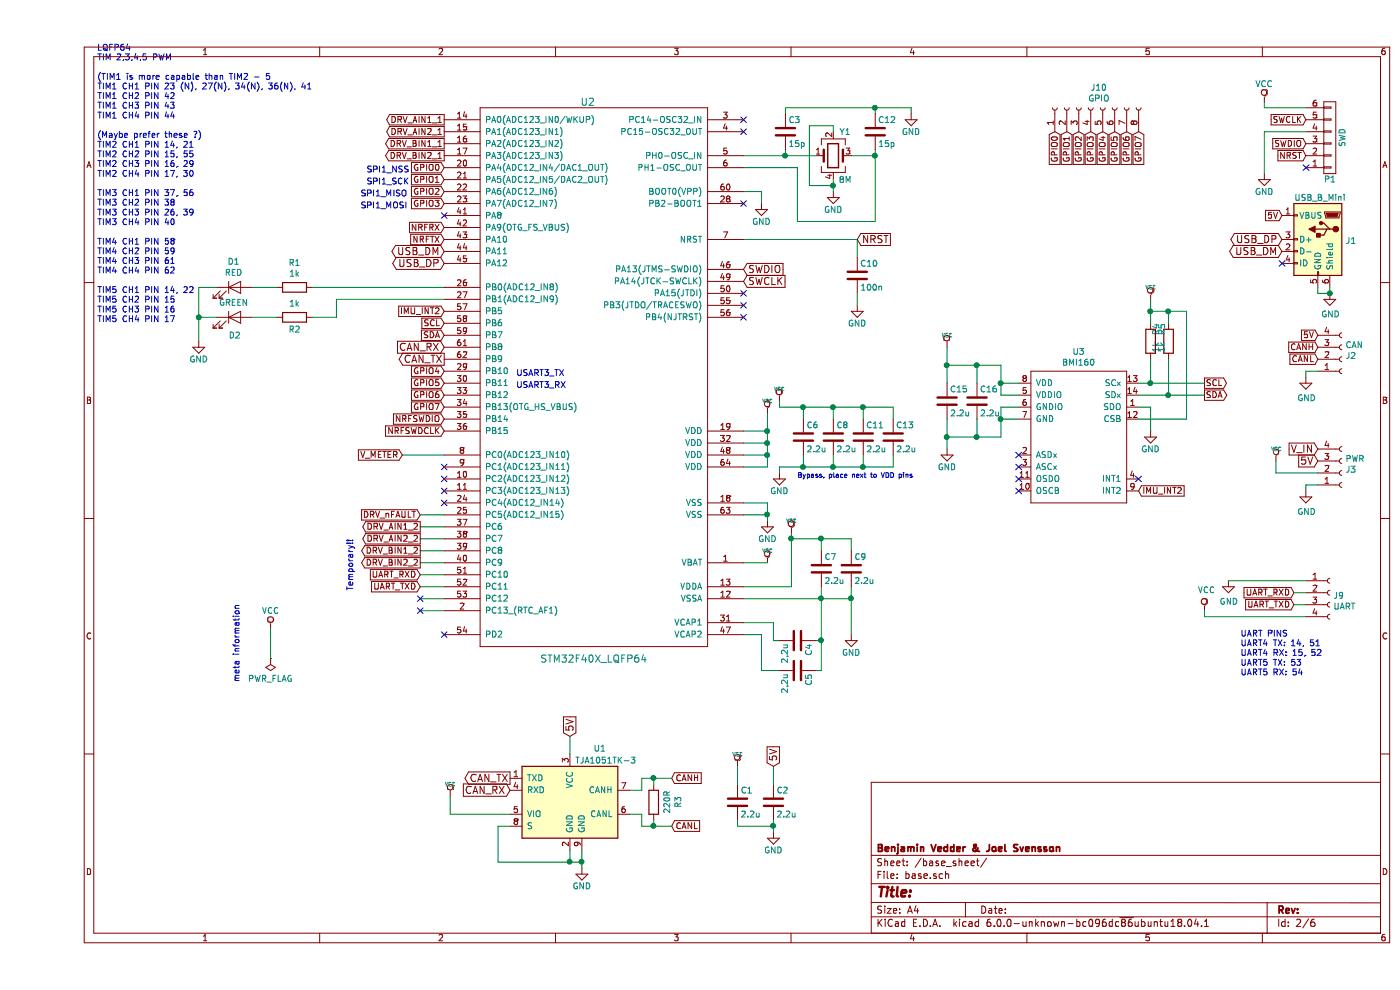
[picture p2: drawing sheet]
EESchema Schematic File Version 5
LIBS:robot_pcb0-cache
EELAYER 29 0
EELAYER END
$Descr A4 11693 8268
encoding utf-8
Sheet 2 6
Title ""
Date ""
Rev ""
Comp "Benjamin Vedder & Joel Svensson"
Comment1 ""
Comment2 ""
Comment3 ""
Comment4 ""
$EndDescr
$Comp
L Interface_CAN_LIN:TJA1051TK-3 U1
U 1 1
P 4450 6700
F 0 "U1" H 4700 7150 50  0000 C CNN
F 1 "TJA1051TK-3" H 4750 7050 50  0000 C CNN
F 2 "Package_DFN_QFN:DFN-8-1EP_3x3mm_P0.65mm_EP1.55x2.4mm" H 4450 6200 50  0001 C CIN
F 3 "http://www.nxp.com/documents/data_sheet/TJA1051.pdf" H 4450 6700 50  0001 C CNN
	1    4450 6700
	1    0    0    -1  
$EndComp
$Comp
L power:VCC #PWR013
U 1 1
P 6300 4450
F 0 "#PWR013" H 6300 4550 30  0001 C CNN
F 1 "VCC" H 6300 4550 30  0000 C CNN
F 2 "" H 6300 4450 60  0001 C CNN
F 3 "" H 6300 4450 60  0001 C CNN
	1    6300 4450
	1    0    0    -1  
$EndComp
$Comp
L power:VCC #PWR07
U 1 1
P 6100 3450
F 0 "#PWR07" H 6100 3550 30  0001 C CNN
F 1 "VCC" H 6100 3550 30  0000 C CNN
F 2 "" H 6100 3450 60  0001 C CNN
F 3 "" H 6100 3450 60  0001 C CNN
	1    6100 3450
	1    0    0    -1  
$EndComp
NoConn ~ 5900 1700
$Comp
L power:VCC #PWR09
U 1 1
P 6100 4700
F 0 "#PWR09" H 6100 4800 30  0001 C CNN
F 1 "VCC" H 6100 4800 30  0000 C CNN
F 2 "" H 6100 4700 60  0001 C CNN
F 3 "" H 6100 4700 60  0001 C CNN
	1    6100 4700
	1    0    0    -1  
$EndComp
NoConn ~ 5900 2450
NoConn ~ 5900 1000
NoConn ~ 5900 1100
Wire Wire Line
	5900 4700 6100 4700
Connection ~ 6300 4500
Wire Wire Line
	6300 4500 6550 4500
Wire Wire Line
	6550 4600 6550 4500
Wire Wire Line
	6300 4900 5900 4900
Wire Wire Line
	6100 3450 6100 3600
Wire Wire Line
	6050 1600 6050 1700
Wire Wire Line
	5900 1600 6050 1600
Connection ~ 7000 900 
Wire Wire Line
	7300 900  7300 950 
Wire Wire Line
	7000 900  7000 950 
Wire Wire Line
	6250 900  7000 900 
Wire Wire Line
	6250 950  6250 900 
Connection ~ 6250 1300
Wire Wire Line
	6250 1250 6250 1300
Connection ~ 7000 1300
Wire Wire Line
	6800 1300 7000 1300
Wire Wire Line
	7000 1250 7000 1300
Wire Wire Line
	6350 1850 6350 1400
Wire Wire Line
	6350 1400 5900 1400
Wire Wire Line
	5900 1300 6250 1300
Connection ~ 6100 3600
Wire Wire Line
	5900 3600 6100 3600
Connection ~ 6100 3700
Wire Wire Line
	6100 3700 5900 3700
Connection ~ 6100 3800
Wire Wire Line
	6100 3800 5900 3800
Wire Wire Line
	6100 3900 5900 3900
Connection ~ 6100 4300
Wire Wire Line
	5900 4300 6100 4300
Wire Wire Line
	5900 4200 6100 4200
Wire Wire Line
	6100 4200 6100 4300
Wire Wire Line
	6300 4450 6300 4500
Connection ~ 6550 5000
Wire Wire Line
	6050 5600 6200 5600
Wire Wire Line
	6050 5300 6050 5600
Wire Wire Line
	5900 5300 6050 5300
Wire Wire Line
	6150 5350 6200 5350
Wire Wire Line
	5900 5200 6150 5200
Connection ~ 6550 5350
Wire Wire Line
	5900 5000 6550 5000
Wire Wire Line
	6550 4900 6550 5000
Wire Wire Line
	6550 5350 6500 5350
Wire Wire Line
	6550 5600 6500 5600
$Comp
L power:VCC #PWR011
U 1 1
P 6200 3350
F 0 "#PWR011" H 6200 3450 30  0001 C CNN
F 1 "VCC" H 6200 3450 30  0000 C CNN
F 2 "" H 6200 3350 60  0001 C CNN
F 3 "" H 6200 3350 60  0001 C CNN
	1    6200 3350
	1    0    0    -1  
$EndComp
Connection ~ 6900 3900
Wire Wire Line
	6900 3900 6900 3800
Connection ~ 6650 3900
Wire Wire Line
	6650 3900 6650 3800
Connection ~ 6400 3900
Wire Wire Line
	6400 3900 6400 3800
Connection ~ 6400 3400
Wire Wire Line
	6400 3400 6400 3500
Connection ~ 6650 3400
Wire Wire Line
	6650 3400 6650 3500
Connection ~ 6900 3400
Wire Wire Line
	6900 3400 6900 3500
Wire Wire Line
	7150 3400 7150 3500
Wire Wire Line
	6200 3400 6400 3400
Wire Wire Line
	6200 3350 6200 3400
Wire Wire Line
	7150 3900 7150 3800
Wire Wire Line
	6200 3900 6400 3900
Wire Wire Line
	6200 3950 6200 3900
Wire Wire Line
	5900 2000 6850 2000
Wire Wire Line
	6850 2000 6850 2150
Wire Wire Line
	7000 1850 6350 1850
Text Notes 6350 4000 0    40   ~ 0
Bypass, place next to VDD pins
$Comp
L power:GND #PWR017
U 1 1
P 7300 950
F 0 "#PWR017" H 7300 700 50  0001 C CNN
F 1 "GND" H 7300 800 50  0000 C CNN
F 2 "" H 7300 950 60  0000 C CNN
F 3 "" H 7300 950 60  0000 C CNN
	1    7300 950 
	1    0    0    -1  
$EndComp
$Comp
L robot_pcb0-rescue:C-device-vesc_hp_v1-rescue-uwb_pcb-rescue C3
U 1 1
P 6250 1100
F 0 "C3" H 6275 1200 50  0000 L CNN
F 1 "15p" H 6275 1000 50  0000 L CNN
F 2 "Capacitor_SMD:C_0603_1608Metric" H 6288 950 30  0001 C CNN
F 3 "" H 6250 1100 60  0000 C CNN
	1    6250 1100
	1    0    0    -1  
$EndComp
$Comp
L robot_pcb0-rescue:C-device-vesc_hp_v1-rescue-uwb_pcb-rescue C12
U 1 1
P 7000 1100
F 0 "C12" H 7025 1200 50  0000 L CNN
F 1 "15p" H 7025 1000 50  0000 L CNN
F 2 "Capacitor_SMD:C_0603_1608Metric" H 7038 950 30  0001 C CNN
F 3 "" H 7000 1100 60  0000 C CNN
	1    7000 1100
	1    0    0    -1  
$EndComp
$Comp
L power:GND #PWR014
U 1 1
P 6650 1600
F 0 "#PWR014" H 6650 1350 50  0001 C CNN
F 1 "GND" H 6650 1450 50  0000 C CNN
F 2 "" H 6650 1600 60  0000 C CNN
F 3 "" H 6650 1600 60  0000 C CNN
	1    6650 1600
	1    0    0    -1  
$EndComp
$Comp
L power:GND #PWR06
U 1 1
P 6050 1700
F 0 "#PWR06" H 6050 1450 50  0001 C CNN
F 1 "GND" H 6050 1550 50  0000 C CNN
F 2 "" H 6050 1700 60  0000 C CNN
F 3 "" H 6050 1700 60  0000 C CNN
	1    6050 1700
	1    0    0    -1  
$EndComp
$Comp
L robot_pcb0-rescue:C-device-vesc_hp_v1-rescue-uwb_pcb-rescue C10
U 1 1
P 6850 2300
F 0 "C10" H 6875 2400 50  0000 L CNN
F 1 "100n" H 6875 2200 50  0000 L CNN
F 2 "Capacitor_SMD:C_0603_1608Metric" H 6888 2150 30  0001 C CNN
F 3 "" H 6850 2300 60  0000 C CNN
	1    6850 2300
	1    0    0    -1  
$EndComp
$Comp
L power:GND #PWR016
U 1 1
P 6850 2550
F 0 "#PWR016" H 6850 2300 50  0001 C CNN
F 1 "GND" H 6850 2400 50  0000 C CNN
F 2 "" H 6850 2550 60  0000 C CNN
F 3 "" H 6850 2550 60  0000 C CNN
	1    6850 2550
	1    0    0    -1  
$EndComp
Wire Wire Line
	6850 2550 6850 2450
$Comp
L power:GND #PWR015
U 1 1
P 6800 5300
F 0 "#PWR015" H 6800 5050 50  0001 C CNN
F 1 "GND" H 6800 5150 50  0000 C CNN
F 2 "" H 6800 5300 60  0000 C CNN
F 3 "" H 6800 5300 60  0000 C CNN
	1    6800 5300
	1    0    0    -1  
$EndComp
$Comp
L power:GND #PWR08
U 1 1
P 6100 4350
F 0 "#PWR08" H 6100 4100 50  0001 C CNN
F 1 "GND" H 6100 4200 50  0000 C CNN
F 2 "" H 6100 4350 60  0000 C CNN
F 3 "" H 6100 4350 60  0000 C CNN
	1    6100 4350
	1    0    0    -1  
$EndComp
$Comp
L robot_pcb0-rescue:C-device-vesc_hp_v1-rescue-uwb_pcb-rescue C7
U 1 1
P 6550 4750
F 0 "C7" H 6575 4850 50  0000 L CNN
F 1 "2.2u" H 6575 4650 50  0000 L CNN
F 2 "Capacitor_SMD:C_0603_1608Metric" H 6588 4600 30  0001 C CNN
F 3 "" H 6550 4750 60  0000 C CNN
	1    6550 4750
	1    0    0    -1  
$EndComp
$Comp
L robot_pcb0-rescue:C-device-vesc_hp_v1-rescue-uwb_pcb-rescue C4
U 1 1
P 6350 5350
F 0 "C4" H 6375 5450 50  0000 L CNN
F 1 "2.2u" H 6375 5250 50  0000 L CNN
F 2 "Capacitor_SMD:C_0603_1608Metric" H 6388 5200 30  0001 C CNN
F 3 "" H 6350 5350 60  0000 C CNN
	1    6350 5350
	0    1    1    0   
$EndComp
$Comp
L robot_pcb0-rescue:C-device-vesc_hp_v1-rescue-uwb_pcb-rescue C5
U 1 1
P 6350 5600
F 0 "C5" H 6375 5700 50  0000 L CNN
F 1 "2.2u" H 6375 5500 50  0000 L CNN
F 2 "Capacitor_SMD:C_0603_1608Metric" H 6388 5450 30  0001 C CNN
F 3 "" H 6350 5600 60  0000 C CNN
	1    6350 5600
	0    1    1    0   
$EndComp
$Comp
L power:GND #PWR012
U 1 1
P 6200 3950
F 0 "#PWR012" H 6200 3700 50  0001 C CNN
F 1 "GND" H 6200 3800 50  0000 C CNN
F 2 "" H 6200 3950 60  0000 C CNN
F 3 "" H 6200 3950 60  0000 C CNN
	1    6200 3950
	1    0    0    -1  
$EndComp
$Comp
L robot_pcb0-rescue:C-device-vesc_hp_v1-rescue-uwb_pcb-rescue C6
U 1 1
P 6400 3650
F 0 "C6" H 6425 3750 50  0000 L CNN
F 1 "2.2u" H 6425 3550 50  0000 L CNN
F 2 "Capacitor_SMD:C_0603_1608Metric" H 6438 3500 30  0001 C CNN
F 3 "" H 6400 3650 60  0000 C CNN
	1    6400 3650
	1    0    0    -1  
$EndComp
$Comp
L robot_pcb0-rescue:C-device-vesc_hp_v1-rescue-uwb_pcb-rescue C8
U 1 1
P 6650 3650
F 0 "C8" H 6675 3750 50  0000 L CNN
F 1 "2.2u" H 6675 3550 50  0000 L CNN
F 2 "Capacitor_SMD:C_0603_1608Metric" H 6688 3500 30  0001 C CNN
F 3 "" H 6650 3650 60  0000 C CNN
	1    6650 3650
	1    0    0    -1  
$EndComp
$Comp
L robot_pcb0-rescue:C-device-vesc_hp_v1-rescue-uwb_pcb-rescue C11
U 1 1
P 6900 3650
F 0 "C11" H 6925 3750 50  0000 L CNN
F 1 "2.2u" H 6925 3550 50  0000 L CNN
F 2 "Capacitor_SMD:C_0603_1608Metric" H 6938 3500 30  0001 C CNN
F 3 "" H 6900 3650 60  0000 C CNN
	1    6900 3650
	1    0    0    -1  
$EndComp
$Comp
L robot_pcb0-rescue:C-device-vesc_hp_v1-rescue-uwb_pcb-rescue C13
U 1 1
P 7150 3650
F 0 "C13" H 7175 3750 50  0000 L CNN
F 1 "2.2u" H 7175 3550 50  0000 L CNN
F 2 "Capacitor_SMD:C_0603_1608Metric" H 7188 3500 30  0001 C CNN
F 3 "" H 7150 3650 60  0000 C CNN
	1    7150 3650
	1    0    0    -1  
$EndComp
$Comp
L robot_pcb0-rescue:Crystal_GND24-device-vesc_hp_v1-rescue-uwb_pcb-rescue Y1
U 1 1
P 6650 1300
F 0 "Y1" H 6750 1500 50  0000 C CNN
F 1 "8M" H 6750 1100 50  0000 C CNN
F 2 "Crystal:Crystal_SMD_5032-4Pin_5.0x3.2mm" H 6650 1300 50  0001 C CNN
F 3 "" H 6650 1300 50  0001 C CNN
	1    6650 1300
	1    0    0    -1  
$EndComp
Wire Wire Line
	6650 1600 6650 1550
Wire Wire Line
	6800 5000 6800 5300
Wire Wire Line
	6300 4500 6300 4900
Wire Wire Line
	7000 900  7300 900 
Wire Wire Line
	6250 1300 6500 1300
Wire Wire Line
	7000 1300 7000 1850
Wire Wire Line
	6100 3600 6100 3700
Wire Wire Line
	6100 3700 6100 3800
Wire Wire Line
	6100 3800 6100 3900
Wire Wire Line
	6100 4300 6100 4350
Wire Wire Line
	6550 5000 6800 5000
Wire Wire Line
	6550 5000 6550 5350
Wire Wire Line
	6550 5350 6550 5600
Wire Wire Line
	6900 3900 7150 3900
Wire Wire Line
	6650 3900 6900 3900
Wire Wire Line
	6400 3900 6650 3900
Wire Wire Line
	6400 3400 6650 3400
Wire Wire Line
	6650 3400 6900 3400
Wire Wire Line
	6900 3400 7150 3400
NoConn ~ 3400 5300
NoConn ~ 5900 2650
NoConn ~ 5900 2550
Wire Wire Line
	6650 1100 6650 1050
Wire Wire Line
	6650 1050 6450 1050
Wire Wire Line
	6450 1050 6450 1550
Wire Wire Line
	6450 1550 6650 1550
Connection ~ 6650 1550
Wire Wire Line
	6650 1550 6650 1500
Connection ~ 6550 4500
Wire Wire Line
	6550 4500 6800 4500
Wire Wire Line
	6800 4500 6800 4600
Connection ~ 6800 5000
Wire Wire Line
	6800 4900 6800 5000
$Comp
L robot_pcb0-rescue:C-device-vesc_hp_v1-rescue-uwb_pcb-rescue C9
U 1 1
P 6800 4750
F 0 "C9" H 6825 4850 50  0000 L CNN
F 1 "2.2u" H 6825 4650 50  0000 L CNN
F 2 "Capacitor_SMD:C_0603_1608Metric" H 6838 4600 30  0001 C CNN
F 3 "" H 6800 4750 60  0000 C CNN
	1    6800 4750
	1    0    0    -1  
$EndComp
Text GLabel 3400 2100 0    60   BiDi ~ 0
USB_DM
Text GLabel 3400 2200 0    60   BiDi ~ 0
USB_DP
Text GLabel 3400 2900 0    60   Input ~ 0
CAN_RX
Text GLabel 3400 3000 0    60   Output ~ 0
CAN_TX
Text GLabel 6850 2000 2    60   Input ~ 0
NRST
Text GLabel 5900 2250 2    60   Input ~ 0
SWDIO
Text GLabel 5900 2350 2    60   Input ~ 0
SWCLK
$Comp
L robot_pcb0-rescue:CONN_01X06-RESCUE-RCCAR_IF_Board_GPS-RCCAR_IF_Board_GPS-rescue-uwb_pcb-rescue P1
U 1 1
P 10800 1150
F 0 "P1" H 10800 1500 50  0000 C CNN
F 1 "SWD" V 10900 1150 50  0000 C CNN
F 2 "Connector_JST:JST_PH_B6B-PH-K_1x06_P2.00mm_Vertical" H 10800 1150 60  0001 C CNN
F 3 "" H 10800 1150 60  0000 C CNN
	1    10800 1150
	1    0    0    1   
$EndComp
NoConn ~ 10600 1400
$Comp
L power:GND #PWR024
U 1 1
P 10250 1450
F 0 "#PWR024" H 10250 1200 50  0001 C CNN
F 1 "GND" H 10250 1300 50  0000 C CNN
F 2 "" H 10250 1450 60  0000 C CNN
F 3 "" H 10250 1450 60  0000 C CNN
	1    10250 1450
	-1   0    0    -1  
$EndComp
$Comp
L power:VCC #PWR023
U 1 1
P 10250 850
F 0 "#PWR023" H 10250 700 50  0001 C CNN
F 1 "VCC" H 10250 1000 50  0000 C CNN
F 2 "" H 10250 850 60  0000 C CNN
F 3 "" H 10250 850 60  0000 C CNN
	1    10250 850 
	-1   0    0    -1  
$EndComp
Wire Wire Line
	10600 1100 10250 1100
Wire Wire Line
	10250 1100 10250 1450
Wire Wire Line
	10600 900  10250 900 
Wire Wire Line
	10250 900  10250 850 
Text GLabel 10600 1000 0    50   Input ~ 0
SWCLK
Text GLabel 10600 1200 0    50   Input ~ 0
SWDIO
Text GLabel 10600 1300 0    50   Input ~ 0
NRST
$Comp
L Connector:USB_B_Mini J1
U 1 1
P 10700 2000
F 0 "J1" H 10471 1991 50  0000 R CNN
F 1 "USB_B_Mini" H 10900 2350 50  0000 R CNN
F 2 "Connector_USB:USB_Mini-B_Lumberg_2486_01_Horizontal" H 10850 1950 50  0001 C CNN
F 3 "~" H 10850 1950 50  0001 C CNN
	1    10700 2000
	-1   0    0    -1  
$EndComp
$Comp
L Device:LED D1
U 1 1
P 1650 2400
F 0 "D1" H 1641 2616 50  0000 C CNN
F 1 "RED" H 1641 2525 50  0000 C CNN
F 2 "LED_SMD:LED_0603_1608Metric" H 1650 2400 50  0001 C CNN
F 3 "~" H 1650 2400 50  0001 C CNN
	1    1650 2400
	1    0    0    -1  
$EndComp
$Comp
L Device:R R1
U 1 1
P 2150 2400
F 0 "R1" V 1943 2400 50  0000 C CNN
F 1 "1k" V 2034 2400 50  0000 C CNN
F 2 "Resistor_SMD:R_0603_1608Metric" V 2080 2400 50  0001 C CNN
F 3 "~" H 2150 2400 50  0001 C CNN
	1    2150 2400
	0    1    1    0   
$EndComp
Wire Wire Line
	2000 2400 1800 2400
$Comp
L Device:LED D2
U 1 1
P 1650 2650
F 0 "D2" H 1650 2500 50  0000 C CNN
F 1 "GREEN" H 1641 2775 50  0000 C CNN
F 2 "LED_SMD:LED_0603_1608Metric" H 1650 2650 50  0001 C CNN
F 3 "~" H 1650 2650 50  0001 C CNN
	1    1650 2650
	1    0    0    -1  
$EndComp
$Comp
L Device:R R2
U 1 1
P 2150 2650
F 0 "R2" V 2250 2650 50  0000 C CNN
F 1 "1k" V 2034 2650 50  0000 C CNN
F 2 "Resistor_SMD:R_0603_1608Metric" V 2080 2650 50  0001 C CNN
F 3 "~" H 2150 2650 50  0001 C CNN
	1    2150 2650
	0    1    1    0   
$EndComp
Wire Wire Line
	2000 2650 1800 2650
$Comp
L power:GND #PWR028
U 1 1
P 10800 2450
F 0 "#PWR028" H 10800 2200 50  0001 C CNN
F 1 "GND" H 10805 2277 50  0000 C CNN
F 2 "" H 10800 2450 50  0001 C CNN
F 3 "" H 10800 2450 50  0001 C CNN
	1    10800 2450
	1    0    0    -1  
$EndComp
Wire Wire Line
	10700 2400 10700 2450
Wire Wire Line
	10700 2450 10800 2450
Connection ~ 10800 2450
Text GLabel 10400 1800 0    50   Input ~ 0
5V
NoConn ~ 10400 2200
Text GLabel 10400 2100 0    60   BiDi ~ 0
USB_DM
Text GLabel 10400 2000 0    60   BiDi ~ 0
USB_DP
$Comp
L power:GND #PWR026
U 1 1
P 10600 3150
F 0 "#PWR026" H 10600 2900 50  0001 C CNN
F 1 "GND" H 10605 2977 50  0000 C CNN
F 2 "" H 10600 3150 50  0001 C CNN
F 3 "" H 10600 3150 50  0001 C CNN
	1    10600 3150
	1    0    0    -1  
$EndComp
Text GLabel 10700 2800 0    50   Input ~ 0
5V
Text GLabel 10700 2900 0    50   Input ~ 0
CANH
Text GLabel 10700 3000 0    50   Input ~ 0
CANL
Wire Wire Line
	10600 3150 10600 3100
Wire Wire Line
	10600 3100 10700 3100
Text GLabel 3950 6600 0    60   Input ~ 0
CAN_RX
Text GLabel 3950 6500 0    60   Output ~ 0
CAN_TX
Text GLabel 5300 6500 2    50   Input ~ 0
CANH
Text GLabel 5300 6900 2    50   Input ~ 0
CANL
Text GLabel 4450 6150 1    60   Input ~ 0
5V
$Comp
L power:VCC #PWR03
U 1 1
P 3450 6650
F 0 "#PWR03" H 3450 6750 30  0001 C CNN
F 1 "VCC" H 3450 6750 30  0000 C CNN
F 2 "" H 3450 6650 60  0001 C CNN
F 3 "" H 3450 6650 60  0001 C CNN
	1    3450 6650
	1    0    0    -1  
$EndComp
Wire Wire Line
	3950 6800 3450 6800
Wire Wire Line
	3450 6800 3450 6650
Wire Wire Line
	4450 6300 4450 6150
$Comp
L power:GND #PWR04
U 1 1
P 4550 7250
F 0 "#PWR04" H 4550 7000 50  0001 C CNN
F 1 "GND" H 4550 7100 50  0000 C CNN
F 2 "" H 4550 7250 60  0000 C CNN
F 3 "" H 4550 7250 60  0000 C CNN
	1    4550 7250
	1    0    0    -1  
$EndComp
Wire Wire Line
	3950 6900 3850 6900
Wire Wire Line
	3850 6900 3850 7200
Wire Wire Line
	3850 7200 4450 7200
Wire Wire Line
	4550 7200 4550 7100
Wire Wire Line
	4550 7200 4550 7250
Connection ~ 4550 7200
Wire Wire Line
	4450 7100 4450 7200
Connection ~ 4450 7200
Wire Wire Line
	4450 7200 4550 7200
$Comp
L robot_pcb0-rescue:C-RESCUE-RCCAR_IF_Board_GPS-RCCAR_IF_Board_GPS-rescue-uwb_pcb-rescue C1
U 1 1
P 5850 6700
AR Path="/5AF962C0" Ref="C1"  Part="1" 
AR Path="/5AF92F5C/5AF962C0" Ref="C1"  Part="1" 
F 0 "C1" H 5875 6800 50  0000 L CNN
F 1 "2.2u" H 5875 6600 50  0000 L CNN
F 2 "Capacitor_SMD:C_0603_1608Metric" H 5888 6550 30  0001 C CNN
F 3 "" H 5850 6700 60  0000 C CNN
	1    5850 6700
	1    0    0    -1  
$EndComp
$Comp
L robot_pcb0-rescue:C-RESCUE-RCCAR_IF_Board_GPS-RCCAR_IF_Board_GPS-rescue-uwb_pcb-rescue C2
U 1 1
P 6150 6700
AR Path="/5AF9636C" Ref="C2"  Part="1" 
AR Path="/5AF92F5C/5AF9636C" Ref="C2"  Part="1" 
F 0 "C2" H 6175 6800 50  0000 L CNN
F 1 "2.2u" H 6175 6600 50  0000 L CNN
F 2 "Capacitor_SMD:C_0603_1608Metric" H 6188 6550 30  0001 C CNN
F 3 "" H 6150 6700 60  0000 C CNN
	1    6150 6700
	1    0    0    -1  
$EndComp
$Comp
L power:VCC #PWR05
U 1 1
P 5850 6400
F 0 "#PWR05" H 5850 6500 30  0001 C CNN
F 1 "VCC" H 5850 6500 30  0000 C CNN
F 2 "" H 5850 6400 60  0001 C CNN
F 3 "" H 5850 6400 60  0001 C CNN
	1    5850 6400
	1    0    0    -1  
$EndComp
$Comp
L power:GND #PWR010
U 1 1
P 6150 6950
F 0 "#PWR010" H 6150 6700 50  0001 C CNN
F 1 "GND" H 6150 6800 50  0000 C CNN
F 2 "" H 6150 6950 60  0000 C CNN
F 3 "" H 6150 6950 60  0000 C CNN
	1    6150 6950
	1    0    0    -1  
$EndComp
Wire Wire Line
	6150 6850 6150 6900
Wire Wire Line
	6150 6900 5850 6900
Wire Wire Line
	5850 6900 5850 6850
Connection ~ 6150 6900
Wire Wire Line
	6150 6900 6150 6950
Wire Wire Line
	5850 6550 5850 6400
Wire Wire Line
	6150 6550 6150 6400
Text GLabel 10700 3750 0    60   Input ~ 0
V_IN
$Comp
L power:GND #PWR027
U 1 1
P 10600 4100
F 0 "#PWR027" H 10600 3850 50  0001 C CNN
F 1 "GND" H 10605 3927 50  0000 C CNN
F 2 "" H 10600 4100 50  0001 C CNN
F 3 "" H 10600 4100 50  0001 C CNN
	1    10600 4100
	1    0    0    -1  
$EndComp
Wire Wire Line
	10700 4050 10600 4050
Wire Wire Line
	10600 4050 10600 4100
$Comp
L Connector:Conn_01x04_Female J2
U 1 1
P 10900 3000
F 0 "J2" H 10928 2976 50  0000 L CNN
F 1 "CAN" H 10928 2885 50  0000 L CNN
F 2 "Connector_JST:JST_PH_B4B-PH-K_1x04_P2.00mm_Vertical" H 10900 3000 50  0001 C CNN
F 3 "~" H 10900 3000 50  0001 C CNN
	1    10900 3000
	1    0    0    1   
$EndComp
$Comp
L Connector:Conn_01x04_Female J3
U 1 1
P 10900 3950
F 0 "J3" H 10928 3926 50  0000 L CNN
F 1 "PWR" H 10928 3835 50  0000 L CNN
F 2 "Connector_JST:JST_PH_B4B-PH-K_1x04_P2.00mm_Vertical" H 10900 3950 50  0001 C CNN
F 3 "~" H 10900 3950 50  0001 C CNN
	1    10900 3950
	1    0    0    1   
$EndComp
Text GLabel 10700 3850 0    60   Input ~ 0
5V
$Comp
L power:VCC #PWR025
U 1 1
P 10350 3850
F 0 "#PWR025" H 10350 3950 30  0001 C CNN
F 1 "VCC" H 10350 3950 30  0000 C CNN
F 2 "" H 10350 3850 60  0001 C CNN
F 3 "" H 10350 3850 60  0001 C CNN
	1    10350 3850
	1    0    0    -1  
$EndComp
Wire Wire Line
	10350 3850 10350 3950
Wire Wire Line
	10350 3950 10700 3950
Wire Wire Line
	10800 2400 10800 2450
$Comp
L power:GND #PWR01
U 1 1
P 1350 2850
F 0 "#PWR01" H 1350 2600 50  0001 C CNN
F 1 "GND" H 1350 2700 50  0000 C CNN
F 2 "" H 1350 2850 60  0000 C CNN
F 3 "" H 1350 2850 60  0000 C CNN
	1    1350 2850
	-1   0    0    -1  
$EndComp
Wire Wire Line
	1500 2400 1350 2400
Wire Wire Line
	1500 2650 1350 2650
NoConn ~ 3400 1800
$Comp
L power:PWR_FLAG #FLG01
U 1 1
P 1950 5500
F 0 "#FLG01" H 1950 5575 50  0001 C CNN
F 1 "PWR_FLAG" H 1950 5673 50  0000 C CNN
F 2 "" H 1950 5500 50  0001 C CNN
F 3 "~" H 1950 5500 50  0001 C CNN
	1    1950 5500
	-1   0    0    1   
$EndComp
$Comp
L power:VCC #PWR02
U 1 1
P 1950 5250
F 0 "#PWR02" H 1950 5100 50  0001 C CNN
F 1 "VCC" H 1950 5400 50  0000 C CNN
F 2 "" H 1950 5250 60  0000 C CNN
F 3 "" H 1950 5250 60  0000 C CNN
	1    1950 5250
	-1   0    0    -1  
$EndComp
Wire Wire Line
	1950 5250 1950 5500
$Comp
L Device:R R3
U 1 1
P 5150 6700
F 0 "R3" V 4943 6700 50  0000 C CNN
F 1 "220R" V 5034 6700 50  0000 C CNN
F 2 "Resistor_SMD:R_0603_1608Metric" V 5080 6700 50  0001 C CNN
F 3 "~" H 5150 6700 50  0001 C CNN
	1    5150 6700
	-1   0    0    1   
$EndComp
Wire Wire Line
	4950 6600 5050 6600
Wire Wire Line
	5050 6600 5050 6500
Wire Wire Line
	5050 6500 5150 6500
Wire Wire Line
	4950 6800 5050 6800
Wire Wire Line
	5050 6800 5050 6900
Wire Wire Line
	5050 6900 5150 6900
Wire Wire Line
	5150 6850 5150 6900
Connection ~ 5150 6900
Wire Wire Line
	5150 6900 5300 6900
Wire Wire Line
	5150 6550 5150 6500
Connection ~ 5150 6500
Wire Wire Line
	5150 6500 5300 6500
$Comp
L Device:R R4
U 1 1
P 9450 2850
F 0 "R4" V 9550 2750 50  0000 C CNN
F 1 "1k" V 9550 2900 50  0000 C CNN
F 2 "Resistor_SMD:R_0603_1608Metric" V 9380 2850 50  0001 C CNN
F 3 "~" H 9450 2850 50  0001 C CNN
	1    9450 2850
	-1   0    0    1   
$EndComp
$Comp
L Device:R R5
U 1 1
P 9300 2850
F 0 "R5" V 9200 2750 50  0000 C CNN
F 1 "1k" V 9200 2900 50  0000 C CNN
F 2 "Resistor_SMD:R_0603_1608Metric" V 9230 2850 50  0001 C CNN
F 3 "~" H 9300 2850 50  0001 C CNN
	1    9300 2850
	-1   0    0    1   
$EndComp
$Comp
L power:VCC #PWR020
U 1 1
P 9300 2500
F 0 "#PWR020" H 9300 2600 30  0001 C CNN
F 1 "VCC" H 9300 2600 30  0000 C CNN
F 2 "" H 9300 2500 60  0001 C CNN
F 3 "" H 9300 2500 60  0001 C CNN
	1    9300 2500
	1    0    0    -1  
$EndComp
Wire Wire Line
	9300 2500 9300 2600
Wire Wire Line
	9300 2600 9450 2600
Wire Wire Line
	9450 2600 9450 2700
Connection ~ 9300 2600
Wire Wire Line
	9300 2600 9300 2700
Text GLabel 6150 6400 1    60   Input ~ 0
5V
NoConn ~ 3400 4000
NoConn ~ 3400 3900
Wire Wire Line
	2500 2650 2300 2650
Connection ~ 1350 2650
Text Notes 1700 5700 1    50   ~ 0
meta information\n
Text GLabel 9750 3200 2    50   Output ~ 0
SCL
Text GLabel 9750 3300 2    50   Output ~ 0
SDA
Wire Wire Line
	3400 4400 3200 4400
Wire Wire Line
	3400 4500 3200 4500
Wire Wire Line
	3400 4600 3200 4600
Wire Wire Line
	3400 4700 3200 4700
Text Notes 2650 4500 3    50   ~ 0
Temporary!!
Text GLabel 3200 4400 0    50   Output ~ 0
DRV_AIN1_2
Text GLabel 3200 4500 0    50   Output ~ 0
DRV_AIN2_2
Text GLabel 3200 4600 0    50   Output ~ 0
DRV_BIN1_2
Text GLabel 3200 4700 0    50   Output ~ 0
DRV_BIN2_2
Wire Wire Line
	3400 4800 3200 4800
Wire Wire Line
	3400 4900 3200 4900
Wire Wire Line
	3400 5000 3200 5000
Wire Wire Line
	3400 5100 3200 5100
Text GLabel 3200 4300 0    50   Input ~ 0
DRV_nFAULT
Wire Wire Line
	3400 4300 3200 4300
Wire Wire Line
	3400 3800 3050 3800
$Comp
L Connector:Conn_01x04_Female J9
U 1 1
P 10800 4950
F 0 "J9" H 10827 4926 50  0000 L CNN
F 1 "UART" H 10827 4835 50  0000 L CNN
F 2 "Connector_JST:JST_PH_B4B-PH-K_1x04_P2.00mm_Vertical" H 10800 4950 50  0001 C CNN
F 3 "~" H 10800 4950 50  0001 C CNN
	1    10800 4950
	1    0    0    -1  
$EndComp
$Comp
L power:GND #PWR044
U 1 1
P 9950 4850
F 0 "#PWR044" H 9950 4600 50  0001 C CNN
F 1 "GND" H 9955 4677 50  0000 C CNN
F 2 "" H 9950 4850 50  0001 C CNN
F 3 "" H 9950 4850 50  0001 C CNN
	1    9950 4850
	1    0    0    -1  
$EndComp
Wire Wire Line
	10600 4850 9950 4850
Text GLabel 10500 4950 0    50   Input ~ 0
UART_RXD
Text GLabel 10500 5050 0    50   Input ~ 0
UART_TXD
$Comp
L power:VCC #PWR043
U 1 1
P 9750 5100
F 0 "#PWR043" H 9750 4950 50  0001 C CNN
F 1 "VCC" H 9767 5273 50  0000 C CNN
F 2 "" H 9750 5100 50  0001 C CNN
F 3 "" H 9750 5100 50  0001 C CNN
	1    9750 5100
	1    0    0    -1  
$EndComp
Wire Wire Line
	10600 5150 9750 5150
Wire Wire Line
	9750 5150 9750 5100
Wire Wire Line
	10600 4950 10500 4950
Wire Wire Line
	10600 5050 10500 5050
Text Notes 10050 5650 0    50   ~ 0
UART PINS \nUART4 TX: 14, 51\nUART4 RX: 15, 52 \nUART5 TX: 53\nUART5 RX: 54
Text GLabel 3400 1000 0    50   Output ~ 0
DRV_AIN1_1
Text GLabel 3400 1100 0    50   Output ~ 0
DRV_AIN2_1
Text GLabel 3400 1200 0    50   Output ~ 0
DRV_BIN1_1
Text GLabel 3400 1300 0    50   Output ~ 0
DRV_BIN2_1
NoConn ~ 3200 5000
NoConn ~ 3200 5100
Text GLabel 3200 4800 0    50   Input ~ 0
UART_RXD
Text GLabel 3200 4900 0    50   Input ~ 0
UART_TXD
$Comp
L Connector:Conn_01x08_Female J10
U 1 1
P 8800 900
F 0 "J10" V 8965 830 50  0000 C CNN
F 1 "GPIO" V 8874 830 50  0000 C CNN
F 2 "Connector_JST:JST_PH_B8B-PH-K_1x08_P2.00mm_Vertical" H 8800 900 50  0001 C CNN
F 3 "~" H 8800 900 50  0001 C CNN
	1    8800 900 
	0    -1   -1   0   
$EndComp
Text GLabel 8500 1100 3    50   Input ~ 0
GPIO0
Text GLabel 8600 1100 3    50   Input ~ 0
GPIO1
Text GLabel 8700 1100 3    50   Input ~ 0
GPIO2
Text GLabel 8800 1100 3    50   Input ~ 0
GPIO3
Text GLabel 8900 1100 3    50   Input ~ 0
GPIO4
Text GLabel 9000 1100 3    50   Input ~ 0
GPIO5
Text GLabel 9100 1100 3    50   Input ~ 0
GPIO6
Text GLabel 9200 1100 3    50   Input ~ 0
GPIO7
Text GLabel 3400 3100 0    50   Input ~ 0
GPIO4
Text GLabel 3400 3200 0    50   Input ~ 0
GPIO5
Text GLabel 3400 3300 0    50   Input ~ 0
GPIO6
Text GLabel 3400 3400 0    50   Input ~ 0
GPIO7
Text GLabel 3400 1400 0    50   Input ~ 0
GPIO0
Text GLabel 3400 1500 0    50   Input ~ 0
GPIO1
Text GLabel 3400 1600 0    50   Input ~ 0
GPIO2
Text GLabel 3400 1700 0    50   Input ~ 0
GPIO3
NoConn ~ 3400 4100
NoConn ~ 3400 4200
Text GLabel 3050 3800 0    50   Input ~ 0
V_METER
$Comp
L bmi160:BMI160 U3
U 1 1
P 8700 3650
F 0 "U3" H 8700 4365 50  0000 C CNN
F 1 "BMI160" H 8700 4274 50  0000 C CNN
F 2 "Package_LGA:Bosch_LGA-14_3x2.5mm_P0.5mm" H 9000 4150 50  0001 C CNN
F 3 "" H 9000 4150 50  0001 C CNN
	1    8700 3650
	1    0    0    -1  
$EndComp
$Comp
L robot_pcb0-rescue:C-device-vesc_hp_v1-rescue-uwb_pcb-rescue C16
U 1 1
P 7850 3350
F 0 "C16" H 7875 3450 50  0000 L CNN
F 1 "2.2u" H 7875 3250 50  0000 L CNN
F 2 "Capacitor_SMD:C_0603_1608Metric" H 7888 3200 30  0001 C CNN
F 3 "" H 7850 3350 60  0000 C CNN
	1    7850 3350
	1    0    0    -1  
$EndComp
$Comp
L robot_pcb0-rescue:C-device-vesc_hp_v1-rescue-uwb_pcb-rescue C15
U 1 1
P 7600 3350
F 0 "C15" H 7625 3450 50  0000 L CNN
F 1 "2.2u" H 7625 3250 50  0000 L CNN
F 2 "Capacitor_SMD:C_0603_1608Metric" H 7638 3200 30  0001 C CNN
F 3 "" H 7600 3350 60  0000 C CNN
	1    7600 3350
	1    0    0    -1  
$EndComp
Wire Wire Line
	9750 3200 9300 3200
Wire Wire Line
	9200 3300 9450 3300
Wire Wire Line
	9300 3000 9300 3200
Connection ~ 9300 3200
Wire Wire Line
	9300 3200 9200 3200
Wire Wire Line
	9450 3000 9450 3300
Connection ~ 9450 3300
Wire Wire Line
	9450 3300 9750 3300
Wire Wire Line
	8200 3500 8050 3500
Wire Wire Line
	8050 3500 8050 3650
Wire Wire Line
	8050 3650 7850 3650
Wire Wire Line
	7850 3650 7850 3500
Wire Wire Line
	7850 3650 7600 3650
Wire Wire Line
	7600 3650 7600 3500
Connection ~ 7850 3650
Wire Wire Line
	8200 3200 8050 3200
Wire Wire Line
	8050 3200 8050 3050
Wire Wire Line
	8050 3050 7850 3050
Wire Wire Line
	7600 3050 7600 3200
Wire Wire Line
	7850 3200 7850 3050
Connection ~ 7850 3050
Wire Wire Line
	7850 3050 7600 3050
Wire Wire Line
	8200 3300 8050 3300
Wire Wire Line
	8050 3300 8050 3200
Connection ~ 8050 3200
Wire Wire Line
	8200 3400 8050 3400
Wire Wire Line
	8050 3400 8050 3500
Connection ~ 8050 3500
Text GLabel 3400 2600 0    50   Input ~ 0
IMU_INT2
Text GLabel 9200 4100 2    50   Input ~ 0
IMU_INT2
Wire Wire Line
	9200 3500 9600 3500
Wire Wire Line
	9600 3500 9600 2600
Wire Wire Line
	9600 2600 9450 2600
Connection ~ 9450 2600
$Comp
L power:GND #PWR021
U 1 1
P 9300 3600
F 0 "#PWR021" H 9300 3350 50  0001 C CNN
F 1 "GND" H 9300 3450 50  0000 C CNN
F 2 "" H 9300 3600 60  0000 C CNN
F 3 "" H 9300 3600 60  0000 C CNN
	1    9300 3600
	1    0    0    -1  
$EndComp
Wire Wire Line
	9200 3400 9300 3400
Wire Wire Line
	9300 3400 9300 3600
NoConn ~ 9200 4000
NoConn ~ 8200 3800
NoConn ~ 8200 3900
NoConn ~ 8200 4000
NoConn ~ 8200 4100
$Comp
L power:VCC #PWR018
U 1 1
P 7600 2900
F 0 "#PWR018" H 7600 3000 30  0001 C CNN
F 1 "VCC" H 7600 3000 30  0000 C CNN
F 2 "" H 7600 2900 60  0001 C CNN
F 3 "" H 7600 2900 60  0001 C CNN
	1    7600 2900
	1    0    0    -1  
$EndComp
$Comp
L power:GND #PWR019
U 1 1
P 7600 3750
F 0 "#PWR019" H 7600 3500 50  0001 C CNN
F 1 "GND" H 7600 3600 50  0000 C CNN
F 2 "" H 7600 3750 60  0000 C CNN
F 3 "" H 7600 3750 60  0000 C CNN
	1    7600 3750
	1    0    0    -1  
$EndComp
Wire Wire Line
	7600 2900 7600 3050
Connection ~ 7600 3050
Wire Wire Line
	7600 3650 7600 3750
Connection ~ 7600 3650
Text GLabel 3400 2800 0    50   Input ~ 0
SDA
Text GLabel 3400 2700 0    50   Input ~ 0
SCL
Wire Wire Line
	3400 2500 2500 2500
Wire Wire Line
	2300 2400 3400 2400
Wire Wire Line
	6150 5200 6150 5350
$Comp
L robot_pcb0-rescue:STM32F40X_LQFP64-crf_1 U2
U 1 1
P 4650 3150
F 0 "U2" H 4600 5450 60  0000 C CNN
F 1 "STM32F40X_LQFP64" H 4650 800 60  0000 C CNN
F 2 "Package_QFP:LQFP-64_10x10mm_P0.5mm" H 4650 3150 60  0001 C CNN
F 3 "" H 4650 3150 60  0000 C CNN
	1    4650 3150
	1    0    0    -1  
$EndComp
Text GLabel 3400 2000 0    50   Input ~ 0
NRFTX
Text GLabel 3400 1900 0    50   Input ~ 0
NRFRX
Text GLabel 3400 3500 0    50   Input ~ 0
NRFSWDIO
Text GLabel 3400 3600 0    50   Input ~ 0
NRFSWDCLK
Text Notes 4000 3150 0    50   ~ 0
USART3_TX\n
Text Notes 4000 3250 0    50   ~ 0
USART3_RX\n
Text Notes 2750 1450 0    50   ~ 0
SPI1_NSS\n
Text Notes 2750 1550 0    50   ~ 0
SPI1_SCK
Text Notes 2700 1650 0    50   ~ 0
SPI1_MISO\n
Text Notes 2700 1750 0    50   ~ 0
SPI1_MOSI
Text Notes 500  2700 0    50   ~ 0
LQFP64\nTIM 2,3,4,5 PWM\n\n(TIM1 is more capable than TIM2 - 5\nTIM1 CH1 PIN 23 (N), 27(N), 34(N), 36(N), 41\nTIM1 CH2 PIN 42\nTIM1 CH3 PIN 43\nTIM1 CH4 PIN 44\n \n(Maybe prefer these ?) \nTIM2 CH1 PIN 14, 21\nTIM2 CH2 PIN 15, 55\nTIM2 CH3 PIN 16, 29\nTIM2 CH4 PIN 17, 30\n\nTIM3 CH1 PIN 37, 56\nTIM3 CH2 PIN 38 \nTIM3 CH3 PIN 26, 39\nTIM3 CH4 PIN 40 \n\nTIM4 CH1 PIN 58\nTIM4 CH2 PIN 59\nTIM4 CH3 PIN 61\nTIM4 CH4 PIN 62\n\nTIM5 CH1 PIN 14, 22\nTIM5 CH2 PIN 15\nTIM5 CH3 PIN 16\nTIM5 CH4 PIN 17 \n
Wire Wire Line
	1350 2400 1350 2650
Wire Wire Line
	2500 2500 2500 2650
Wire Wire Line
	1350 2650 1350 2850
$EndSCHEMATC
